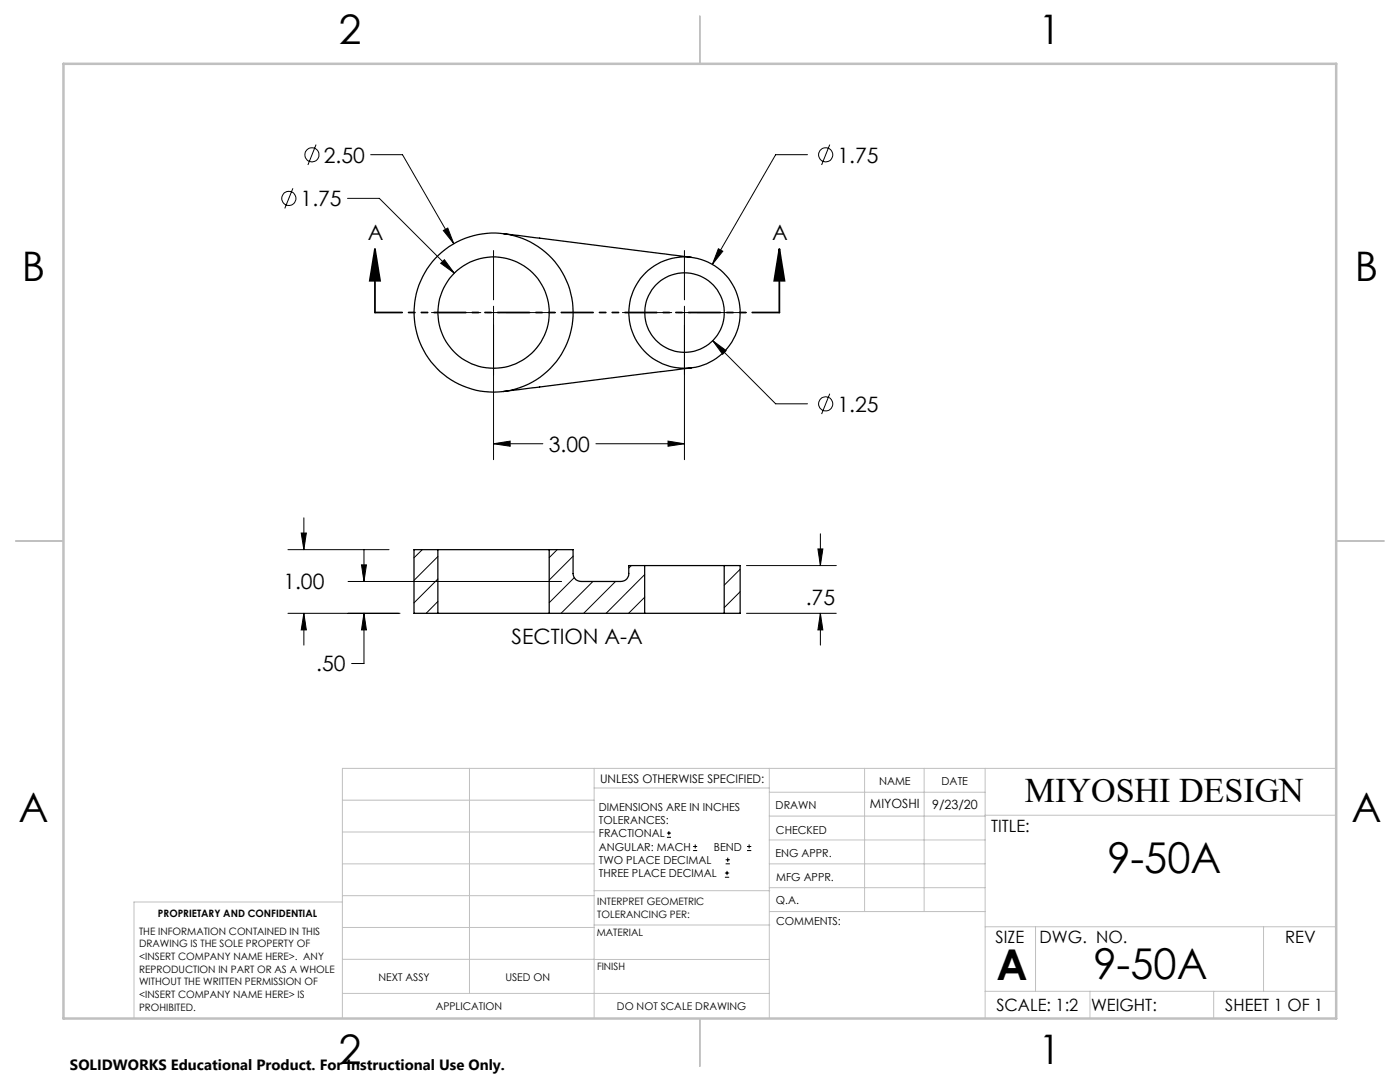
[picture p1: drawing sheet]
<svg xmlns="http://www.w3.org/2000/svg" width="279mm" height="216mm" viewBox="0 0 279 216" stroke-linecap="round" stroke-linejoin="round" font-family="sans-serif">
<g fill="none" stroke="#000" stroke-width=".2">
<path d="M58.5 37.6l-1.7 4M63.1 28.9l-1.6 4M69.4 39.6h6.3l15 14.9M74 30.9h6.3l10.3 17.7M161.1 30.9h-6.3l-12.6 21.8M165.6 28.9l-1.6 4M87.9 52.5l.8-.7 2 2.7zM88.5 46l.9-.5 1.2 3.1zM98.5 50v9.8M136.6 50v9.8M143.4 49.6l.9 .5-2.1 2.6zM86.1 62.4h9.9"/>
<path d="M97.2 62.4h2.6M98.5 61.1v30.6M101 62.4h9.9M124.2 62.4h9.9M135.3 62.4h2.6M136.6 61.1v30.6M139.1 62.4h9.9M142.2 68l2.7 2-.7 .7zM142.2 68l12.6 12.6h6.3M165.6 78.6l-1.6 4M98.5 88.5l3.3-.5v1zM98.5 88.5h9.8"/>
<path d="M118.9 88.5h17.7M133.3 88l3.3 .5-3.3 .5zM57.5 109.7h20.1M60.1 106.4h1l-.5 3.3zM60.6 103.3v6.4M69.5 116h42.6M72.1 112.7h1l-.5 3.3zM72.6 109.7v6.3M84.3 109.7l-1.7 1.6M87.4 111.1l-4.8 4.7M87.4 115.5l-4.8 4.8M111.2 109.7l-1.6 1.6"/>
<path d="M114.4 111l-4.8 4.7M114.6 115.3l-5 5M118.3 116l-6.3 6.4M122.8 116l-6.3 6.4M126 112.9l-.5 .4M128.7 114.7l-7.7 7.7M128.7 119.2l-3.3 3.2M147.7 113.6l-3.2 3.2M147.7 118.1l-3.2 3.1M149 112.9h17.9M163.2 109.5h1l-.5 3.4zM163.7 106.5v6.4"/>
<path d="M57.5 122.4h22.3M60.6 122.4l.5 3.3h-1zM60.6 122.4v6.3M72.6 122.4l.5 3.3h-1zM72.6 122.4v10h-2.4M87.4 120l-2.3 2.4M149 122.4h17.9M163.7 122.4l.5 3.3h-1zM163.7 122.4v6.3M133.1 167.1h.8M133.1 166.2h.8M133.5 165.8v.9"/>
<path d="M138.3 169.7h.8M138.3 168.9h.8M138.7 168.5v.8M144.7 175h.8M144.7 174.2h.8M144.8 172.4h.9M144.8 171.6h.9M145.1 173.8v.8M145.2 171.1v.9M149.1 169.7h.8M149.1 168.9h.8M149.5 168.5v.8"/>
<circle cx="57.6" cy="39.6" r="1.41"/>
<circle cx="62.3" cy="30.9" r="1.42"/>
<circle cx="164.8" cy="30.9" r="1.42"/>
<circle cx="164.8" cy="80.6" r="1.41"/>
</g>
<path d="M74.8 49.7l1 6.3h-2zM74.8 49.7v12.7M155.5 49.7l1.1 6.3h-2.1zM155.5 49.7v12.7" fill="none" stroke="#000" stroke-width=".35"/>
<path d="M155.6 62.4h-80.8" fill="none" stroke="#000" stroke-width=".35" stroke-dasharray="6.3 1.3 1.3 1.3 1.3 1.3" stroke-dashoffset=".9"/>
<g fill="none" stroke="#c0c0c0" stroke-width=".2">
<path d="M68.3 159.7h50.3M93.7 153.3v44.9M118.6 153.3v49.9M118.6 157.2h34.9M153.5 153.3v49.9M153.5 158.1h43.1M172.5 153.3v28.6M184.4 153.3v28.6M196.6 153.3v49.9M266.7 153.3h-198.4v49.9M68.3 178.7h50.3M68.3 172.4h50.3"/>
<path d="M68.3 166h50.3M68.3 180h-41.6v23.2M118.6 177.7h35M153.5 167.6h43.1M153.5 162.8h43.1M153.5 172.4h43.1M153.5 177.1h43.1M196.6 162.7h70.1M68.3 198.2h85.2M68.3 191.4l85.2 .1M68.3 185.1h50.3M118.6 184.6h35"/>
<path d="M153.6 181.9h43M196.6 197.8h70.1M196.6 184.9h70.1M206.7 184.9v12.9M217.5 197.8v5.4M242.2 197.8v5.4M252.2 184.9v12.9"/>
</g>
<path d="M139.7 3.2v9.5M3.1 107.9h9.6M266.7 107.9h9.5M139.7 203.2v9.6" fill="none" stroke="#c0c0c0" stroke-width=".25"/>
<path d="M12.7 12.7h254v190.5h-254z" fill="none" stroke="#c0c0c0" stroke-width=".5"/>
<g fill="#000">
<path d="M88.5 46l2.1 2.6-1.2-3.1zM87.9 52.5l2.8 2-2-2.7zM98.5 88.5l3.3-.5v1zM133.3 88l3.3 .5-3.3 .5zM143.4 49.6l-1.2 3.1 2.1-2.6zM142.2 68l2 2.7 .7-.7zM60.6 122.4l.5 3.3h-1zM60.1 106.4h1l-.5 3.3zM163.7 122.4l.5 3.3h-1zM163.2 109.5h1l-.5 3.4zM72.6 122.4l.5 3.3h-1zM72.1 112.7h1l-.5 3.3z"/>
<path d="M155.5 49.7l1.1 6.3h-2.1zM74.8 49.7l1 6.3h-2z"/>
</g>
<g fill="none" stroke="#000" stroke-width=".25">
<path d="M100.5 46.6l37.5 4.8M138 73.4l-37.5 4.7M87.4 109.7h22.2M87.4 109.7v12.7M87.4 109.7h-4.8v12.7h4.8M109.6 109.7h4.8v4.7a1.62 1.62 0 0 0 1.6 1.6h7.9a1.55 1.55 0 0 0 1.6-1.6v-1.5h3.2M109.6 109.7v12.7M128.7 112.9h15.8M128.7 112.9v9.5M144.5 112.9h3.2v9.5h-3.2M144.5 112.9v9.5M87.4 122.4h22.2"/>
<path d="M109.6 122.4h19.1M128.7 122.4h15.8"/>
<circle cx="98.5" cy="62.4" r="11.1"/>
<circle cx="98.5" cy="62.4" r="15.9"/>
<circle cx="136.6" cy="62.4" r="7.9"/>
<circle cx="136.6" cy="62.4" r="11.1"/>
</g>
<g font-size="8.5">
<text x="221" y="174.2">9-50A</text>
<text x="198.9" y="195.5">A</text>
<text x="218.2" y="195.4">9-50A</text>
</g>
<g font-size="8.1">
<text x="67.6" y="8.9">2</text>
<text x="207.3" y="8.9">1</text>
<text x="4.4" y="56.1">B</text>
<text x="270.4" y="56.1">B</text>
<text x="3.7" y="164.1">A</text>
<text x="269.7" y="164.1">A</text>
<text x="67.6" y="212.4">2</text>
<text x="207.3" y="212.4">1</text>
</g>
<text font-size="6.9" x="204.5" y="160.1">MIYOSHI DESIGN</text>
<g font-size="4.2">
<text x="64.6" y="32.4">2.50</text>
<text x="167.1" y="32.4">1.75</text>
<text x="60" y="41.1">1.75</text>
<text x="73.4" y="47.8">A</text>
<text x="154.1" y="47.8">A</text>
<text x="167.1" y="82.1">1.25</text>
<text x="109.5" y="90.1">3.00</text>
<text x="56.5" y="117.6">1.00</text>
<text x="160.8" y="120.7">.75</text>
<text x="102.1" y="128.5">SECTION A-A</text>
<text x="63.1" y="134">.50</text>
</g>
<g font-size="3.4">
<text x="197.8" y="166">TITLE:</text>
<text x="198.7" y="188.1">SIZE</text>
<text x="207.5" y="188.1">DWG. NO.</text>
<text x="256.5" y="188.2">REV</text>
<text x="198.8" y="201.7">SCALE: 1:2</text>
<text x="217.7" y="201.8">WEIGHT:</text>
<text x="244.5" y="201.7">SHEET 1 OF 1</text>
</g>
<text font-size="3" x="14" y="213.5">SOLIDWORKS Educational Product. For Instructional Use Only.</text>
<g font-size="2.5">
<text x="173.6" y="161.3">MIYOSHI</text>
<text x="186" y="161.4">9/23/20</text>
</g>
<text font-size="2.4" x="119.8" y="156.2">UNLESS OTHERWISE SPECIFIED:</text>
<g font-size="2.2">
<text x="119.5" y="161.8">DIMENSIONS ARE IN INCHES</text>
<text x="154.8" y="161.4">DRAWN</text>
<text x="175.4" y="156.6">NAME</text>
<text x="187.9" y="156.7">DATE</text>
<text x="119.5" y="164.4">TOLERANCES:</text>
<text x="119.5" y="167.1">FRACTIONAL</text>
<text x="154.9" y="166.3">CHECKED</text>
<text x="119.5" y="169.7">ANGULAR: MACH</text>
<text x="119.5" y="172.4">TWO PLACE DECIMAL</text>
<text x="142.5" y="169.7">BEND</text>
<text x="154.8" y="171">ENG APPR.</text>
<text x="119.5" y="175">THREE PLACE DECIMAL</text>
<text x="154.9" y="175.7">MFG APPR.</text>
<text x="154.9" y="180.4">Q.A.</text>
<text x="154.9" y="184.6">COMMENTS:</text>
</g>
<g font-size="2.1">
<text x="75.5" y="195.7">NEXT ASSY</text>
<text x="100.9" y="195.7">USED ON</text>
<text x="86.9" y="201.5">APPLICATION</text>
<text x="123.1" y="201.6">DO NOT SCALE DRAWING</text>
</g>
<g font-size="2">
<text x="31.5" y="182.9">PROPRIETARY AND CONFIDENTIAL</text>
<text x="119.2" y="180.6">INTERPRET GEOMETRIC</text>
<text x="119.2" y="183.1">TOLERANCING PER:</text>
<text x="27.8" y="186.5">THE INFORMATION CONTAINED IN THIS</text>
<text x="27.8" y="189">DRAWING IS THE SOLE PROPERTY OF</text>
<text x="27.8" y="191.6">&lt;INSERT COMPANY NAME HERE&gt;. ANY</text>
<text x="119.1" y="186.7">MATERIAL</text>
<text x="27.8" y="194.1">REPRODUCTION IN PART OR AS A WHOLE</text>
<text x="27.8" y="196.6">WITHOUT THE WRITTEN PERMISSION OF</text>
<text x="119.1" y="193.5">FINISH</text>
<text x="27.8" y="199.1">&lt;INSERT COMPANY NAME HERE&gt; IS</text>
<text x="27.8" y="201.7">PROHIBITED.</text>
</g>
</svg>
